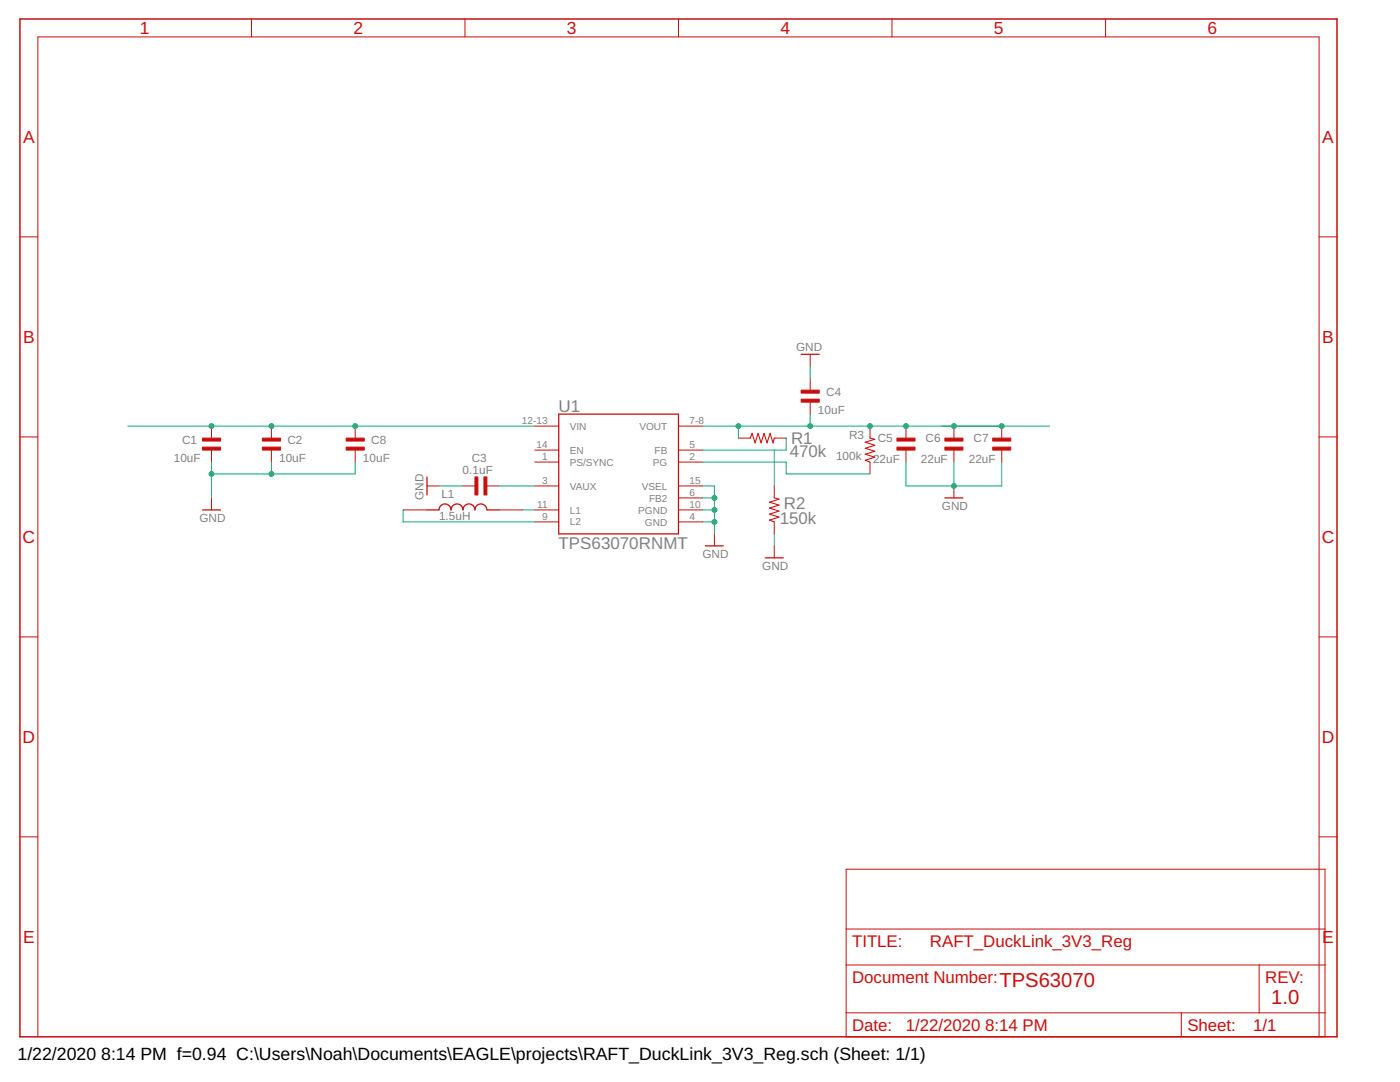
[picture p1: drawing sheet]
<?xml version="1.0" encoding="utf-8"?>
<!DOCTYPE eagle SYSTEM "eagle.dtd">
<eagle version="9.5.2">
<drawing>
<settings>
<setting alwaysvectorfont="no"/>
<setting verticaltext="up"/>
</settings>
<grid distance="0.1" unitdist="inch" unit="inch" style="lines" multiple="1" display="no" altdistance="0.01" altunitdist="inch" altunit="inch"/>
<schematic xreflabel="%F%N/%S.%C%R" xrefpart="/%S.%C%R">
<libraries>
<library name="frames">
<symbols>
<symbol name="FRAME_A_L">
<frame x1="0" y1="0" x2="279.4" y2="215.9" columns="6" rows="5" layer="94" border-bottom="no"/>
</symbol>
<symbol name="DOCFIELD">
<wire x1="0" y1="0" x2="71.12" y2="0" width="0.1016" layer="94"/>
<wire x1="101.6" y1="15.24" x2="87.63" y2="15.24" width="0.1016" layer="94"/>
<wire x1="0" y1="0" x2="0" y2="5.08" width="0.1016" layer="94"/>
<wire x1="0" y1="5.08" x2="71.12" y2="5.08" width="0.1016" layer="94"/>
<wire x1="0" y1="5.08" x2="0" y2="15.24" width="0.1016" layer="94"/>
<wire x1="101.6" y1="15.24" x2="101.6" y2="5.08" width="0.1016" layer="94"/>
<wire x1="71.12" y1="5.08" x2="71.12" y2="0" width="0.1016" layer="94"/>
<wire x1="71.12" y1="5.08" x2="87.63" y2="5.08" width="0.1016" layer="94"/>
<wire x1="71.12" y1="0" x2="101.6" y2="0" width="0.1016" layer="94"/>
<wire x1="87.63" y1="15.24" x2="87.63" y2="5.08" width="0.1016" layer="94"/>
<wire x1="87.63" y1="15.24" x2="0" y2="15.24" width="0.1016" layer="94"/>
<wire x1="87.63" y1="5.08" x2="101.6" y2="5.08" width="0.1016" layer="94"/>
<wire x1="101.6" y1="5.08" x2="101.6" y2="0" width="0.1016" layer="94"/>
<wire x1="0" y1="15.24" x2="0" y2="22.86" width="0.1016" layer="94"/>
<wire x1="101.6" y1="35.56" x2="0" y2="35.56" width="0.1016" layer="94"/>
<wire x1="101.6" y1="35.56" x2="101.6" y2="22.86" width="0.1016" layer="94"/>
<wire x1="0" y1="22.86" x2="101.6" y2="22.86" width="0.1016" layer="94"/>
<wire x1="0" y1="22.86" x2="0" y2="35.56" width="0.1016" layer="94"/>
<wire x1="101.6" y1="22.86" x2="101.6" y2="15.24" width="0.1016" layer="94"/>
<text x="1.27" y="1.27" size="2.54" layer="94">Date:</text>
<text x="12.7" y="1.27" size="2.54" layer="94">&gt;LAST_DATE_TIME</text>
<text x="72.39" y="1.27" size="2.54" layer="94">Sheet:</text>
<text x="86.36" y="1.27" size="2.54" layer="94">&gt;SHEET</text>
<text x="88.9" y="11.43" size="2.54" layer="94">REV:</text>
<text x="1.27" y="19.05" size="2.54" layer="94">TITLE:</text>
<text x="1.27" y="11.43" size="2.54" layer="94">Document Number:</text>
<text x="17.78" y="19.05" size="2.54" layer="94">&gt;DRAWING_NAME</text>
</symbol>
</symbols>
<devicesets>
<deviceset name="FRAME_A_L" prefix="FRAME" uservalue="yes">
<gates>
<gate name="G$1" symbol="FRAME_A_L" x="0" y="0" addlevel="always"/>
<gate name="G$2" symbol="DOCFIELD" x="172.72" y="0" addlevel="always"/>
</gates>
<devices>
<device name="">
<technologies>
<technology name=""/>
</technologies>
</device>
</devices>
</deviceset>
</devicesets>
</library>
<library name="GRM155C80J106ME11D">
<symbols>
<symbol name="GRM155C80J106ME11D">
<text x="0" y="3.81093125" size="1.77843125" layer="95">&gt;NAME</text>
<text x="0" y="-5.08848125" size="1.78096875" layer="96">&gt;VALUE</text>
<rectangle x1="0" y1="-1.906859375" x2="0.635" y2="1.905" layer="94"/>
<rectangle x1="1.90685" y1="-1.90685" x2="2.54" y2="1.905" layer="94"/>
<pin name="2" x="5.08" y="0" visible="off" length="short" direction="pas" rot="R180"/>
<pin name="1" x="-2.54" y="0" visible="off" length="short" direction="pas"/>
</symbol>
</symbols>
<devicesets>
<deviceset name="GRM155C80J106ME11D" prefix="C">
<gates>
<gate name="G$1" symbol="GRM155C80J106ME11D" x="0" y="0"/>
</gates>
<devices>
<device name="" package="CAPC1005X70N">
<connects>
<connect gate="G$1" pin="1" pad="1"/>
<connect gate="G$1" pin="2" pad="2"/>
</connects>
<technologies>
<technology name="">
<attribute name="AVAILABILITY" value="Unavailable"/>
<attribute name="DESCRIPTION" value=" 10µF ±20% 6.3V Ceramic Capacitor X6S 0402 _1005 Metric_ "/>
<attribute name="MF" value="Murata Electronics"/>
<attribute name="MP" value="GRM155C80J106ME11D"/>
<attribute name="PACKAGE" value="1005 Murata"/>
<attribute name="PRICE" value="None"/>
</technology>
</technologies>
</device>
</devices>
</deviceset>
</devicesets>
</library>
<library name="supply1">
<symbols>
<symbol name="GND">
<wire x1="-1.905" y1="0" x2="1.905" y2="0" width="0.254" layer="94"/>
<text x="-2.54" y="-2.54" size="1.778" layer="96">&gt;VALUE</text>
<pin name="GND" x="0" y="2.54" visible="off" length="short" direction="sup" rot="R270"/>
</symbol>
</symbols>
<devicesets>
<deviceset name="GND" prefix="GND">
<gates>
<gate name="1" symbol="GND" x="0" y="0"/>
</gates>
<devices>
<device name="">
<technologies>
<technology name=""/>
</technologies>
</device>
</devices>
</deviceset>
</devicesets>
</library>
<library name="GRM155R71C104KA88D">
<symbols>
<symbol name="GRM155R71C104KA88D">
<text x="0" y="3.81093125" size="1.77843125" layer="95">&gt;NAME</text>
<text x="0" y="-5.08848125" size="1.78096875" layer="96">&gt;VALUE</text>
<rectangle x1="0" y1="-1.906859375" x2="0.635" y2="1.905" layer="94"/>
<rectangle x1="1.90685" y1="-1.90685" x2="2.54" y2="1.905" layer="94"/>
<pin name="2" x="5.08" y="0" visible="off" length="short" direction="pas" rot="R180"/>
<pin name="1" x="-2.54" y="0" visible="off" length="short" direction="pas"/>
</symbol>
</symbols>
<devicesets>
<deviceset name="GRM155R71C104KA88D" prefix="C">
<gates>
<gate name="G$1" symbol="GRM155R71C104KA88D" x="0" y="0"/>
</gates>
<devices>
<device name="" package="CAPC1005X55N">
<connects>
<connect gate="G$1" pin="1" pad="1"/>
<connect gate="G$1" pin="2" pad="2"/>
</connects>
<technologies>
<technology name="">
<attribute name="AVAILABILITY" value="Unavailable"/>
<attribute name="DESCRIPTION" value=" 0.1µF ±10% 16V Ceramic Capacitor X7R 0402 _1005 Metric_ "/>
<attribute name="MF" value="Murata"/>
<attribute name="MP" value="GRM155R71C104KA88D"/>
<attribute name="PACKAGE" value="1005 Taiyo Yuden"/>
<attribute name="PRICE" value="None"/>
</technology>
</technologies>
</device>
</devices>
</deviceset>
</devicesets>
</library>
<library name="CL05A226MQ5N6J8">
<symbols>
<symbol name="CL05A226MQ5N6J8">
<text x="0" y="3.81093125" size="1.77843125" layer="95">&gt;NAME</text>
<text x="0" y="-5.08848125" size="1.78096875" layer="96">&gt;VALUE</text>
<rectangle x1="0" y1="-1.906859375" x2="0.635" y2="1.905" layer="94"/>
<rectangle x1="1.90685" y1="-1.90685" x2="2.54" y2="1.905" layer="94"/>
<pin name="2" x="5.08" y="0" visible="off" length="short" direction="pas" rot="R180"/>
<pin name="1" x="-2.54" y="0" visible="off" length="short" direction="pas"/>
</symbol>
</symbols>
<devicesets>
<deviceset name="CL05A226MQ5N6J8" prefix="C">
<gates>
<gate name="G$1" symbol="CL05A226MQ5N6J8" x="0" y="0"/>
</gates>
<devices>
<device name="" package="CAPC1005X55N">
<connects>
<connect gate="G$1" pin="1" pad="1"/>
<connect gate="G$1" pin="2" pad="2"/>
</connects>
<technologies>
<technology name="">
<attribute name="DESCRIPTION" value=" 22µF ±20% 6.3V Ceramic Capacitor X5R 0402 _1005 Metric_ "/>
<attribute name="DIGI-KEY_PART_NUMBER" value="1276-7090-1-ND"/>
<attribute name="DIGI-KEY_PURCHASE_URL" value="https://www.digikey.com/product-detail/en/samsung-electro-mechanics/CL05A226MQ5N6J8/1276-7090-1-ND/7320732?utm_source=snapeda&amp;utm_medium=aggregator&amp;utm_campaign=symbol"/>
<attribute name="MF" value="Samsung Electro-Mechanics"/>
<attribute name="MP" value="CL05A226MQ5N6J8"/>
<attribute name="PACKAGE" value="0402 Samsung Electro-Mechanics"/>
</technology>
</technologies>
</device>
</devices>
</deviceset>
</devicesets>
</library>
<library name="TPS63070RNMT">
<symbols>
<symbol name="TPS63070RNMT">
<wire x1="-12.7" y1="12.7" x2="12.7" y2="12.7" width="0.254" layer="94"/>
<wire x1="12.7" y1="12.7" x2="12.7" y2="-12.7" width="0.254" layer="94"/>
<wire x1="12.7" y1="-12.7" x2="-12.7" y2="-12.7" width="0.254" layer="94"/>
<wire x1="-12.7" y1="-12.7" x2="-12.7" y2="12.7" width="0.254" layer="94"/>
<text x="-12.7415" y="13.2512" size="2.54831875" layer="95">&gt;NAME</text>
<text x="-12.7557" y="-15.817" size="2.551140625" layer="96">&gt;VALUE</text>
<pin name="EN" x="-17.78" y="5.08" length="middle" direction="in"/>
<pin name="FB" x="17.78" y="5.08" length="middle" direction="in" rot="R180"/>
<pin name="PS/SYNC" x="-17.78" y="2.54" length="middle" direction="in"/>
<pin name="VIN" x="-17.78" y="10.16" length="middle" direction="in"/>
<pin name="VSEL" x="17.78" y="-2.54" length="middle" direction="in" rot="R180"/>
<pin name="L1" x="-17.78" y="-7.62" length="middle" direction="in"/>
<pin name="L2" x="-17.78" y="-10.16" length="middle" direction="in"/>
<pin name="VAUX" x="-17.78" y="-2.54" length="middle" direction="out"/>
<pin name="VOUT" x="17.78" y="10.16" length="middle" direction="out" rot="R180"/>
<pin name="FB2" x="17.78" y="-5.08" length="middle" direction="out" rot="R180"/>
<pin name="PG" x="17.78" y="2.54" length="middle" direction="out" rot="R180"/>
<pin name="GND" x="17.78" y="-10.16" length="middle" direction="pwr" rot="R180"/>
<pin name="PGND" x="17.78" y="-7.62" length="middle" direction="pwr" rot="R180"/>
</symbol>
</symbols>
<devicesets>
<deviceset name="TPS63070RNMT" prefix="U">
<gates>
<gate name="G$1" symbol="TPS63070RNMT" x="0" y="0"/>
</gates>
<devices>
<device name="" package="QFN50P250X300X100-15N">
<connects>
<connect gate="G$1" pin="EN" pad="14"/>
<connect gate="G$1" pin="FB" pad="5"/>
<connect gate="G$1" pin="FB2" pad="6"/>
<connect gate="G$1" pin="GND" pad="4"/>
<connect gate="G$1" pin="L1" pad="11"/>
<connect gate="G$1" pin="L2" pad="9"/>
<connect gate="G$1" pin="PG" pad="2"/>
<connect gate="G$1" pin="PGND" pad="10"/>
<connect gate="G$1" pin="PS/SYNC" pad="1"/>
<connect gate="G$1" pin="VAUX" pad="3"/>
<connect gate="G$1" pin="VIN" pad="12-13"/>
<connect gate="G$1" pin="VOUT" pad="7-8"/>
<connect gate="G$1" pin="VSEL" pad="15"/>
</connects>
<technologies>
<technology name="">
<attribute name="AVAILABILITY" value="Unavailable"/>
<attribute name="DESCRIPTION" value=" Conv DC-DC 2V to 16V Step Down/Step Up Single-Out 2.5V to 9V 2A 15-Pin VQFN-HR T/R "/>
<attribute name="MF" value="Texas Instruments"/>
<attribute name="MP" value="TPS63070RNMT"/>
<attribute name="PACKAGE" value="VQFN-15 Texas Instruments"/>
<attribute name="PRICE" value="None"/>
</technology>
</technologies>
</device>
</devices>
</deviceset>
</devicesets>
</library>
<library name="XFL4020-152MEB">
<symbols>
<symbol name="XFL4020-152MEB">
<wire x1="-5.08" y1="0" x2="-7.62" y2="0" width="0.254" layer="94"/>
<wire x1="5.08" y1="0" x2="7.62" y2="0" width="0.254" layer="94"/>
<text x="-5.08" y="2.54" size="1.778" layer="95">&gt;NAME</text>
<text x="-5.08" y="-2.54" size="1.778" layer="96">&gt;VALUE</text>
<wire x1="-5.08" y1="0" x2="-2.54" y2="0" width="0.254" layer="94" curve="-180"/>
<wire x1="-2.54" y1="0" x2="0" y2="0" width="0.254" layer="94" curve="-180"/>
<wire x1="0" y1="0" x2="2.54" y2="0" width="0.254" layer="94" curve="-180"/>
<wire x1="2.54" y1="0" x2="5.08" y2="0" width="0.254" layer="94" curve="-180"/>
<pin name="1" x="-12.7" y="0" visible="off" length="middle" direction="pas"/>
<pin name="2" x="12.7" y="0" visible="off" length="middle" direction="pas" rot="R180"/>
</symbol>
</symbols>
<devicesets>
<deviceset name="XFL4020-152MEB" prefix="L">
<gates>
<gate name="G$1" symbol="XFL4020-152MEB" x="0" y="0"/>
</gates>
<devices>
<device name="" package="IND_XFL4020-152MEB">
<connects>
<connect gate="G$1" pin="1" pad="1"/>
<connect gate="G$1" pin="2" pad="2"/>
</connects>
<technologies>
<technology name="">
<attribute name="AVAILABILITY" value="Unavailable"/>
<attribute name="DESCRIPTION" value=" Power inductor, shielded, 20% tol, SMT, RoHS, halogen free "/>
<attribute name="MF" value="Coilcraft"/>
<attribute name="MP" value="XFL4020-152MEB"/>
<attribute name="PACKAGE" value="None"/>
<attribute name="PRICE" value="None"/>
</technology>
</technologies>
</device>
</devices>
</deviceset>
</devicesets>
</library>
<library name="CRCW0402100KFKED">
<symbols>
<symbol name="R-US">
<wire x1="-2.54" y1="0" x2="-2.159" y2="1.016" width="0.2032" layer="94"/>
<wire x1="-2.159" y1="1.016" x2="-1.524" y2="-1.016" width="0.2032" layer="94"/>
<wire x1="-1.524" y1="-1.016" x2="-0.889" y2="1.016" width="0.2032" layer="94"/>
<wire x1="-0.889" y1="1.016" x2="-0.254" y2="-1.016" width="0.2032" layer="94"/>
<wire x1="-0.254" y1="-1.016" x2="0.381" y2="1.016" width="0.2032" layer="94"/>
<wire x1="0.381" y1="1.016" x2="1.016" y2="-1.016" width="0.2032" layer="94"/>
<wire x1="1.016" y1="-1.016" x2="1.651" y2="1.016" width="0.2032" layer="94"/>
<wire x1="1.651" y1="1.016" x2="2.286" y2="-1.016" width="0.2032" layer="94"/>
<wire x1="2.286" y1="-1.016" x2="2.54" y2="0" width="0.2032" layer="94"/>
<text x="-3.81" y="1.4986" size="1.778" layer="95">&gt;NAME</text>
<text x="-3.81" y="-3.302" size="1.778" layer="96">&gt;VALUE</text>
<pin name="2" x="5.08" y="0" visible="off" length="short" direction="pas" swaplevel="1" rot="R180"/>
<pin name="1" x="-5.08" y="0" visible="off" length="short" direction="pas" swaplevel="1"/>
</symbol>
</symbols>
<devicesets>
<deviceset name="CRCW0402100KFKED">
<gates>
<gate name="G$1" symbol="R-US" x="0" y="0"/>
</gates>
<devices>
<device name="" package="RESC1005X40N">
<connects>
<connect gate="G$1" pin="1" pad="1"/>
<connect gate="G$1" pin="2" pad="2"/>
</connects>
<technologies>
<technology name=""/>
</technologies>
</device>
</devices>
</deviceset>
</devicesets>
</library>
<library name="ERJ-PA2F4703X">
<symbols>
<symbol name="R-US">
<wire x1="-2.54" y1="0" x2="-2.159" y2="1.016" width="0.2032" layer="94"/>
<wire x1="-2.159" y1="1.016" x2="-1.524" y2="-1.016" width="0.2032" layer="94"/>
<wire x1="-1.524" y1="-1.016" x2="-0.889" y2="1.016" width="0.2032" layer="94"/>
<wire x1="-0.889" y1="1.016" x2="-0.254" y2="-1.016" width="0.2032" layer="94"/>
<wire x1="-0.254" y1="-1.016" x2="0.381" y2="1.016" width="0.2032" layer="94"/>
<wire x1="0.381" y1="1.016" x2="1.016" y2="-1.016" width="0.2032" layer="94"/>
<wire x1="1.016" y1="-1.016" x2="1.651" y2="1.016" width="0.2032" layer="94"/>
<wire x1="1.651" y1="1.016" x2="2.286" y2="-1.016" width="0.2032" layer="94"/>
<wire x1="2.286" y1="-1.016" x2="2.54" y2="0" width="0.2032" layer="94"/>
<text x="-3.81" y="1.4986" size="1.778" layer="95">&gt;NAME</text>
<text x="-3.81" y="-3.302" size="1.778" layer="96">&gt;VALUE</text>
<pin name="2" x="5.08" y="0" visible="off" length="short" direction="pas" swaplevel="1" rot="R180"/>
<pin name="1" x="-5.08" y="0" visible="off" length="short" direction="pas" swaplevel="1"/>
</symbol>
</symbols>
<devicesets>
<deviceset name="ERJ-PA2F4703X" prefix="R">
<gates>
<gate name="G$1" symbol="R-US" x="0" y="0"/>
</gates>
<devices>
<device name="" package="RESC1005X40N">
<connects>
<connect gate="G$1" pin="1" pad="1"/>
<connect gate="G$1" pin="2" pad="2"/>
</connects>
<technologies>
<technology name="">
<attribute name="AVAILABILITY" value="Unavailable"/>
<attribute name="DESCRIPTION" value=" Res Thick Film 0402 470K Ohm 1% 0.2W_1/5W_ ±100ppm/°C Pad SMD Automotive T/R "/>
<attribute name="MF" value="Panasonic"/>
<attribute name="MP" value="ERJ-PA2F4703X"/>
<attribute name="PACKAGE" value="1005 Panasonic Electronic Components"/>
<attribute name="PRICE" value="None"/>
</technology>
</technologies>
</device>
</devices>
</deviceset>
</devicesets>
</library>
<library name="ERJ-2GEJ154X">
<symbols>
<symbol name="R-US">
<wire x1="-2.54" y1="0" x2="-2.159" y2="1.016" width="0.2032" layer="94"/>
<wire x1="-2.159" y1="1.016" x2="-1.524" y2="-1.016" width="0.2032" layer="94"/>
<wire x1="-1.524" y1="-1.016" x2="-0.889" y2="1.016" width="0.2032" layer="94"/>
<wire x1="-0.889" y1="1.016" x2="-0.254" y2="-1.016" width="0.2032" layer="94"/>
<wire x1="-0.254" y1="-1.016" x2="0.381" y2="1.016" width="0.2032" layer="94"/>
<wire x1="0.381" y1="1.016" x2="1.016" y2="-1.016" width="0.2032" layer="94"/>
<wire x1="1.016" y1="-1.016" x2="1.651" y2="1.016" width="0.2032" layer="94"/>
<wire x1="1.651" y1="1.016" x2="2.286" y2="-1.016" width="0.2032" layer="94"/>
<wire x1="2.286" y1="-1.016" x2="2.54" y2="0" width="0.2032" layer="94"/>
<text x="-3.81" y="1.4986" size="1.778" layer="95">&gt;NAME</text>
<text x="-3.81" y="-3.302" size="1.778" layer="96">&gt;VALUE</text>
<pin name="2" x="5.08" y="0" visible="off" length="short" direction="pas" swaplevel="1" rot="R180"/>
<pin name="1" x="-5.08" y="0" visible="off" length="short" direction="pas" swaplevel="1"/>
</symbol>
</symbols>
<devicesets>
<deviceset name="ERJ-2GEJ154X" prefix="R">
<gates>
<gate name="G$1" symbol="R-US" x="0" y="0"/>
</gates>
<devices>
<device name="" package="RESC1005X40N">
<connects>
<connect gate="G$1" pin="1" pad="1"/>
<connect gate="G$1" pin="2" pad="2"/>
</connects>
<technologies>
<technology name="">
<attribute name="AVAILABILITY" value="Unavailable"/>
<attribute name="DESCRIPTION" value=" Res Thick Film 0402 150K Ohm 5% 0.1W_1/10W_ ?200ppm/C Molded SMD Automotive Punched T/R "/>
<attribute name="MF" value="Panasonic Electronic"/>
<attribute name="MP" value="ERJ-2GEJ154X"/>
<attribute name="PACKAGE" value="1005 Panasonic Electronic Components"/>
<attribute name="PRICE" value="None"/>
</technology>
</technologies>
</device>
</devices>
</deviceset>
</devicesets>
</library>
</libraries>
<attributes>
</attributes>
<variantdefs>
</variantdefs>
<classes>
<class number="0" name="default" width="0" drill="0">
</class>
</classes>
<parts>
<part name="FRAME1" library="frames" deviceset="FRAME_A_L" device=""/>
<part name="GND2" library="supply1" deviceset="GND" device=""/>
<part name="GND4" library="supply1" deviceset="GND" device=""/>
<part name="C5" library="CL05A226MQ5N6J8" deviceset="CL05A226MQ5N6J8" device="" value="22uF"/>
<part name="C6" library="CL05A226MQ5N6J8" deviceset="CL05A226MQ5N6J8" device="" value="22uF"/>
<part name="C7" library="CL05A226MQ5N6J8" deviceset="CL05A226MQ5N6J8" device="" value="22uF"/>
<part name="GND7" library="supply1" deviceset="GND" device=""/>
<part name="U1" library="TPS63070RNMT" deviceset="TPS63070RNMT" device=""/>
<part name="L1" library="XFL4020-152MEB" deviceset="XFL4020-152MEB" device="" value="1.5uH"/>
<part name="GND8" library="supply1" deviceset="GND" device=""/>
<part name="C1" library="GRM155C80J106ME11D" deviceset="GRM155C80J106ME11D" device="" value="10uF"/>
<part name="C2" library="GRM155C80J106ME11D" deviceset="GRM155C80J106ME11D" device="" value="10uF"/>
<part name="GND9" library="supply1" deviceset="GND" device=""/>
<part name="C3" library="GRM155R71C104KA88D" deviceset="GRM155R71C104KA88D" device="" value="0.1uF"/>
<part name="R3" library="CRCW0402100KFKED" deviceset="CRCW0402100KFKED" device="" value="100k"/>
<part name="C4" library="GRM155C80J106ME11D" deviceset="GRM155C80J106ME11D" device="" value="10uF"/>
<part name="C8" library="GRM155C80J106ME11D" deviceset="GRM155C80J106ME11D" device="" value="10uF"/>
<part name="R1" library="ERJ-PA2F4703X" deviceset="ERJ-PA2F4703X" device="" value="470k"/>
<part name="R2" library="ERJ-2GEJ154X" deviceset="ERJ-2GEJ154X" device="" value="150k"/>
<part name="GND1" library="supply1" deviceset="GND" device=""/>
</parts>
<sheets>
<sheet>
<plain>
<text x="207.772" y="10.668" size="3.048" layer="94">TPS63070</text>
<text x="265.43" y="6.858" size="3.048" layer="94">1.0</text>
</plain>
<instances>
<instance part="FRAME1" gate="G$1" x="0" y="0" smashed="yes"/>
<instance part="FRAME1" gate="G$2" x="175.26" y="0" smashed="yes">
<attribute name="LAST_DATE_TIME" x="187.96" y="1.27" size="2.54" layer="94"/>
<attribute name="SHEET" x="261.62" y="1.27" size="2.54" layer="94"/>
<attribute name="DRAWING_NAME" x="193.04" y="19.05" size="2.54" layer="94"/>
</instance>
<instance part="GND2" gate="1" x="86.36" y="116.84" smashed="yes" rot="R270">
<attribute name="VALUE" x="83.82" y="119.38" size="1.778" layer="96" rot="R270"/>
</instance>
<instance part="GND4" gate="1" x="167.64" y="144.78" smashed="yes" rot="R180">
<attribute name="VALUE" x="170.18" y="147.32" size="1.778" layer="96" rot="R180"/>
</instance>
<instance part="C5" gate="G$1" x="187.96" y="124.46" smashed="yes" rot="R90">
<attribute name="NAME" x="185.166" y="128.01506875" size="1.77843125" layer="95" rot="R180"/>
<attribute name="VALUE" x="186.69" y="123.45248125" size="1.78096875" layer="96" rot="R180"/>
</instance>
<instance part="C6" gate="G$1" x="198.12" y="124.46" smashed="yes" rot="R90">
<attribute name="NAME" x="195.326" y="128.01506875" size="1.77843125" layer="95" rot="R180"/>
<attribute name="VALUE" x="196.85" y="123.45248125" size="1.78096875" layer="96" rot="R180"/>
</instance>
<instance part="C7" gate="G$1" x="208.28" y="124.46" smashed="yes" rot="R90">
<attribute name="NAME" x="205.486" y="128.01506875" size="1.77843125" layer="95" rot="R180"/>
<attribute name="VALUE" x="207.01" y="123.45248125" size="1.78096875" layer="96" rot="R180"/>
</instance>
<instance part="GND7" gate="1" x="198.12" y="114.3" smashed="yes">
<attribute name="VALUE" x="195.58" y="111.76" size="1.778" layer="96"/>
</instance>
<instance part="U1" gate="G$1" x="127" y="119.38" smashed="yes">
<attribute name="NAME" x="114.2585" y="132.6312" size="2.54831875" layer="95"/>
<attribute name="VALUE" x="114.2443" y="103.563" size="2.551140625" layer="96"/>
</instance>
<instance part="L1" gate="G$1" x="93.98" y="111.76" smashed="yes">
<attribute name="NAME" x="89.408" y="114.3" size="1.778" layer="95"/>
<attribute name="VALUE" x="88.9" y="109.728" size="1.778" layer="96"/>
</instance>
<instance part="GND8" gate="1" x="147.32" y="104.14" smashed="yes">
<attribute name="VALUE" x="144.78" y="101.6" size="1.778" layer="96"/>
</instance>
<instance part="C1" gate="G$1" x="40.64" y="124.46" smashed="yes" rot="R90">
<attribute name="NAME" x="37.592" y="127.50706875" size="1.77843125" layer="95" rot="R180"/>
<attribute name="VALUE" x="38.354" y="123.70648125" size="1.78096875" layer="96" rot="R180"/>
</instance>
<instance part="C2" gate="G$1" x="53.34" y="124.46" smashed="yes" rot="R90">
<attribute name="NAME" x="59.944" y="127.50706875" size="1.77843125" layer="95" rot="R180"/>
<attribute name="VALUE" x="60.706" y="123.70648125" size="1.78096875" layer="96" rot="R180"/>
</instance>
<instance part="GND9" gate="1" x="40.64" y="111.76" smashed="yes">
<attribute name="VALUE" x="38.1" y="109.22" size="1.778" layer="96"/>
</instance>
<instance part="C3" gate="G$1" x="96.52" y="116.84" smashed="yes">
<attribute name="NAME" x="99.06" y="123.69706875" size="1.77843125" layer="95" rot="R180"/>
<attribute name="VALUE" x="100.33" y="121.16648125" size="1.78096875" layer="96" rot="R180"/>
</instance>
<instance part="R3" gate="G$1" x="180.34" y="124.46" smashed="yes" rot="R90">
<attribute name="NAME" x="179.07" y="128.5494" size="1.778" layer="95" rot="R180"/>
<attribute name="VALUE" x="178.562" y="124.206" size="1.778" layer="96" rot="R180"/>
</instance>
<instance part="C4" gate="G$1" x="167.64" y="134.62" smashed="yes" rot="R90">
<attribute name="NAME" x="174.244" y="137.66706875" size="1.77843125" layer="95" rot="R180"/>
<attribute name="VALUE" x="175.006" y="133.86648125" size="1.78096875" layer="96" rot="R180"/>
</instance>
<instance part="C8" gate="G$1" x="71.12" y="124.46" smashed="yes" rot="R90">
<attribute name="NAME" x="77.724" y="127.50706875" size="1.77843125" layer="95" rot="R180"/>
<attribute name="VALUE" x="78.486" y="123.70648125" size="1.78096875" layer="96" rot="R180"/>
</instance>
<instance part="R1" gate="G$1" x="157.48" y="127" smashed="yes">
<attribute name="NAME" x="163.571559375" y="125.73148125" size="2.54148125" layer="95"/>
<attribute name="VALUE" x="163.31203125" y="122.929359375" size="2.54331875" layer="96"/>
</instance>
<instance part="R2" gate="G$1" x="160.02" y="111.76" smashed="yes" rot="R90">
<attribute name="NAME" x="166.628440625" y="114.55251875" size="2.54148125" layer="95" rot="R180"/>
<attribute name="VALUE" x="168.91996875" y="111.258640625" size="2.54331875" layer="96" rot="R180"/>
</instance>
<instance part="GND1" gate="1" x="160.02" y="101.6" smashed="yes">
<attribute name="VALUE" x="157.48" y="99.06" size="1.778" layer="96"/>
</instance>
</instances>
<busses>
</busses>
<nets>
<net name="GND" class="0">
<segment>
<wire x1="93.98" y1="116.84" x2="88.9" y2="116.84" width="0.1524" layer="91"/>
<pinref part="GND2" gate="1" pin="GND"/>
<pinref part="C3" gate="G$1" pin="1"/>
</segment>
<segment>
<pinref part="GND4" gate="1" pin="GND"/>
<wire x1="167.64" y1="142.24" x2="167.64" y2="139.7" width="0.1524" layer="91"/>
<pinref part="C4" gate="G$1" pin="2"/>
</segment>
<segment>
<pinref part="C5" gate="G$1" pin="1"/>
<wire x1="187.96" y1="121.92" x2="187.96" y2="116.84" width="0.1524" layer="91"/>
<pinref part="GND7" gate="1" pin="GND"/>
<wire x1="187.96" y1="116.84" x2="198.12" y2="116.84" width="0.1524" layer="91"/>
<pinref part="C6" gate="G$1" pin="1"/>
<wire x1="198.12" y1="121.92" x2="198.12" y2="116.84" width="0.1524" layer="91"/>
<junction x="198.12" y="116.84"/>
<pinref part="C7" gate="G$1" pin="1"/>
<wire x1="198.12" y1="116.84" x2="208.28" y2="116.84" width="0.1524" layer="91"/>
<wire x1="208.28" y1="116.84" x2="208.28" y2="121.92" width="0.1524" layer="91"/>
</segment>
<segment>
<pinref part="U1" gate="G$1" pin="GND"/>
<wire x1="144.78" y1="109.22" x2="147.32" y2="109.22" width="0.1524" layer="91"/>
<pinref part="GND8" gate="1" pin="GND"/>
<wire x1="147.32" y1="109.22" x2="147.32" y2="106.68" width="0.1524" layer="91"/>
<pinref part="U1" gate="G$1" pin="PGND"/>
<wire x1="144.78" y1="111.76" x2="147.32" y2="111.76" width="0.1524" layer="91"/>
<wire x1="147.32" y1="111.76" x2="147.32" y2="109.22" width="0.1524" layer="91"/>
<junction x="147.32" y="109.22"/>
<pinref part="U1" gate="G$1" pin="FB2"/>
<wire x1="144.78" y1="114.3" x2="147.32" y2="114.3" width="0.1524" layer="91"/>
<wire x1="147.32" y1="114.3" x2="147.32" y2="111.76" width="0.1524" layer="91"/>
<junction x="147.32" y="111.76"/>
<pinref part="U1" gate="G$1" pin="VSEL"/>
<wire x1="144.78" y1="116.84" x2="147.32" y2="116.84" width="0.1524" layer="91"/>
<wire x1="147.32" y1="116.84" x2="147.32" y2="114.3" width="0.1524" layer="91"/>
<junction x="147.32" y="114.3"/>
</segment>
<segment>
<pinref part="C1" gate="G$1" pin="1"/>
<wire x1="40.64" y1="121.92" x2="40.64" y2="119.38" width="0.1524" layer="91"/>
<pinref part="GND9" gate="1" pin="GND"/>
<pinref part="C2" gate="G$1" pin="1"/>
<wire x1="40.64" y1="119.38" x2="40.64" y2="114.3" width="0.1524" layer="91"/>
<wire x1="53.34" y1="121.92" x2="53.34" y2="119.38" width="0.1524" layer="91"/>
<wire x1="53.34" y1="119.38" x2="40.64" y2="119.38" width="0.1524" layer="91"/>
<junction x="40.64" y="119.38"/>
<pinref part="C8" gate="G$1" pin="1"/>
<wire x1="53.34" y1="119.38" x2="71.12" y2="119.38" width="0.1524" layer="91"/>
<wire x1="71.12" y1="119.38" x2="71.12" y2="121.92" width="0.1524" layer="91"/>
<junction x="53.34" y="119.38"/>
</segment>
<segment>
<pinref part="GND1" gate="1" pin="GND"/>
<pinref part="R2" gate="G$1" pin="1"/>
<wire x1="160.02" y1="104.14" x2="160.02" y2="106.68" width="0.1524" layer="91"/>
</segment>
</net>
<net name="N$4" class="0">
<segment>
<wire x1="101.6" y1="116.84" x2="109.22" y2="116.84" width="0.1524" layer="91"/>
<pinref part="C3" gate="G$1" pin="2"/>
<pinref part="U1" gate="G$1" pin="VAUX"/>
</segment>
</net>
<net name="N$6" class="0">
<segment>
<pinref part="C5" gate="G$1" pin="2"/>
<wire x1="187.96" y1="129.54" x2="198.12" y2="129.54" width="0.1524" layer="91"/>
<pinref part="C6" gate="G$1" pin="2"/>
<wire x1="198.12" y1="129.54" x2="208.28" y2="129.54" width="0.1524" layer="91"/>
<junction x="198.12" y="129.54"/>
<pinref part="C7" gate="G$1" pin="2"/>
<wire x1="208.28" y1="129.54" x2="195.58" y2="129.54" width="0.1524" layer="91"/>
<junction x="208.28" y="129.54"/>
<junction x="187.96" y="129.54"/>
<pinref part="R3" gate="G$1" pin="2"/>
<wire x1="180.34" y1="129.54" x2="187.96" y2="129.54" width="0.1524" layer="91"/>
<pinref part="U1" gate="G$1" pin="VOUT"/>
<wire x1="144.78" y1="129.54" x2="152.4" y2="129.54" width="0.1524" layer="91"/>
<junction x="180.34" y="129.54"/>
<wire x1="152.4" y1="129.54" x2="167.64" y2="129.54" width="0.1524" layer="91"/>
<wire x1="167.64" y1="129.54" x2="180.34" y2="129.54" width="0.1524" layer="91"/>
<wire x1="167.64" y1="132.08" x2="167.64" y2="129.54" width="0.1524" layer="91"/>
<junction x="167.64" y="129.54"/>
<pinref part="C4" gate="G$1" pin="1"/>
<wire x1="208.28" y1="129.54" x2="218.44" y2="129.54" width="0.1524" layer="91"/>
<pinref part="R1" gate="G$1" pin="1"/>
<wire x1="152.4" y1="127" x2="152.4" y2="129.54" width="0.1524" layer="91"/>
<junction x="152.4" y="129.54"/>
</segment>
</net>
<net name="N$8" class="0">
<segment>
<pinref part="U1" gate="G$1" pin="L1"/>
<pinref part="L1" gate="G$1" pin="2"/>
<wire x1="109.22" y1="111.76" x2="106.68" y2="111.76" width="0.1524" layer="91"/>
</segment>
</net>
<net name="N$9" class="0">
<segment>
<pinref part="L1" gate="G$1" pin="1"/>
<pinref part="U1" gate="G$1" pin="L2"/>
<wire x1="81.28" y1="111.76" x2="81.28" y2="109.22" width="0.1524" layer="91"/>
<wire x1="81.28" y1="109.22" x2="109.22" y2="109.22" width="0.1524" layer="91"/>
</segment>
</net>
<net name="N$10" class="0">
<segment>
<pinref part="C1" gate="G$1" pin="2"/>
<pinref part="C2" gate="G$1" pin="2"/>
<wire x1="40.64" y1="129.54" x2="53.34" y2="129.54" width="0.1524" layer="91"/>
<wire x1="109.22" y1="129.54" x2="71.12" y2="129.54" width="0.1524" layer="91"/>
<junction x="53.34" y="129.54"/>
<wire x1="71.12" y1="129.54" x2="53.34" y2="129.54" width="0.1524" layer="91"/>
<wire x1="40.64" y1="129.54" x2="22.86" y2="129.54" width="0.1524" layer="91"/>
<junction x="40.64" y="129.54"/>
<pinref part="U1" gate="G$1" pin="VIN"/>
<pinref part="C8" gate="G$1" pin="2"/>
<junction x="71.12" y="129.54"/>
</segment>
</net>
<net name="N$3" class="0">
<segment>
<pinref part="U1" gate="G$1" pin="PG"/>
<wire x1="144.78" y1="121.92" x2="162.56" y2="121.92" width="0.1524" layer="91"/>
<pinref part="R3" gate="G$1" pin="1"/>
<wire x1="180.34" y1="119.38" x2="162.56" y2="119.38" width="0.1524" layer="91"/>
<wire x1="162.56" y1="119.38" x2="162.56" y2="121.92" width="0.1524" layer="91"/>
</segment>
</net>
<net name="N$1" class="0">
<segment>
<pinref part="R1" gate="G$1" pin="2"/>
<wire x1="162.56" y1="127" x2="162.56" y2="124.46" width="0.1524" layer="91"/>
<pinref part="U1" gate="G$1" pin="FB"/>
<wire x1="160.02" y1="124.46" x2="144.78" y2="124.46" width="0.1524" layer="91"/>
<wire x1="162.56" y1="124.46" x2="160.02" y2="124.46" width="0.1524" layer="91"/>
<wire x1="160.02" y1="124.46" x2="160.02" y2="116.84" width="0.1524" layer="91"/>
<pinref part="R2" gate="G$1" pin="2"/>
</segment>
</net>
</nets>
</sheet>
</sheets>
</schematic>
</drawing>
<compatibility>
<note version="8.2" severity="warning">
Since Version 8.2, EAGLE supports online libraries. The ids
of those online libraries will not be understood (or retained)
with this version.
</note>
<note version="8.3" severity="warning">
Since Version 8.3, EAGLE supports URNs for individual library
assets (packages, symbols, and devices). The URNs of those assets
will not be understood (or retained) with this version.
</note>
</compatibility>
</eagle>
